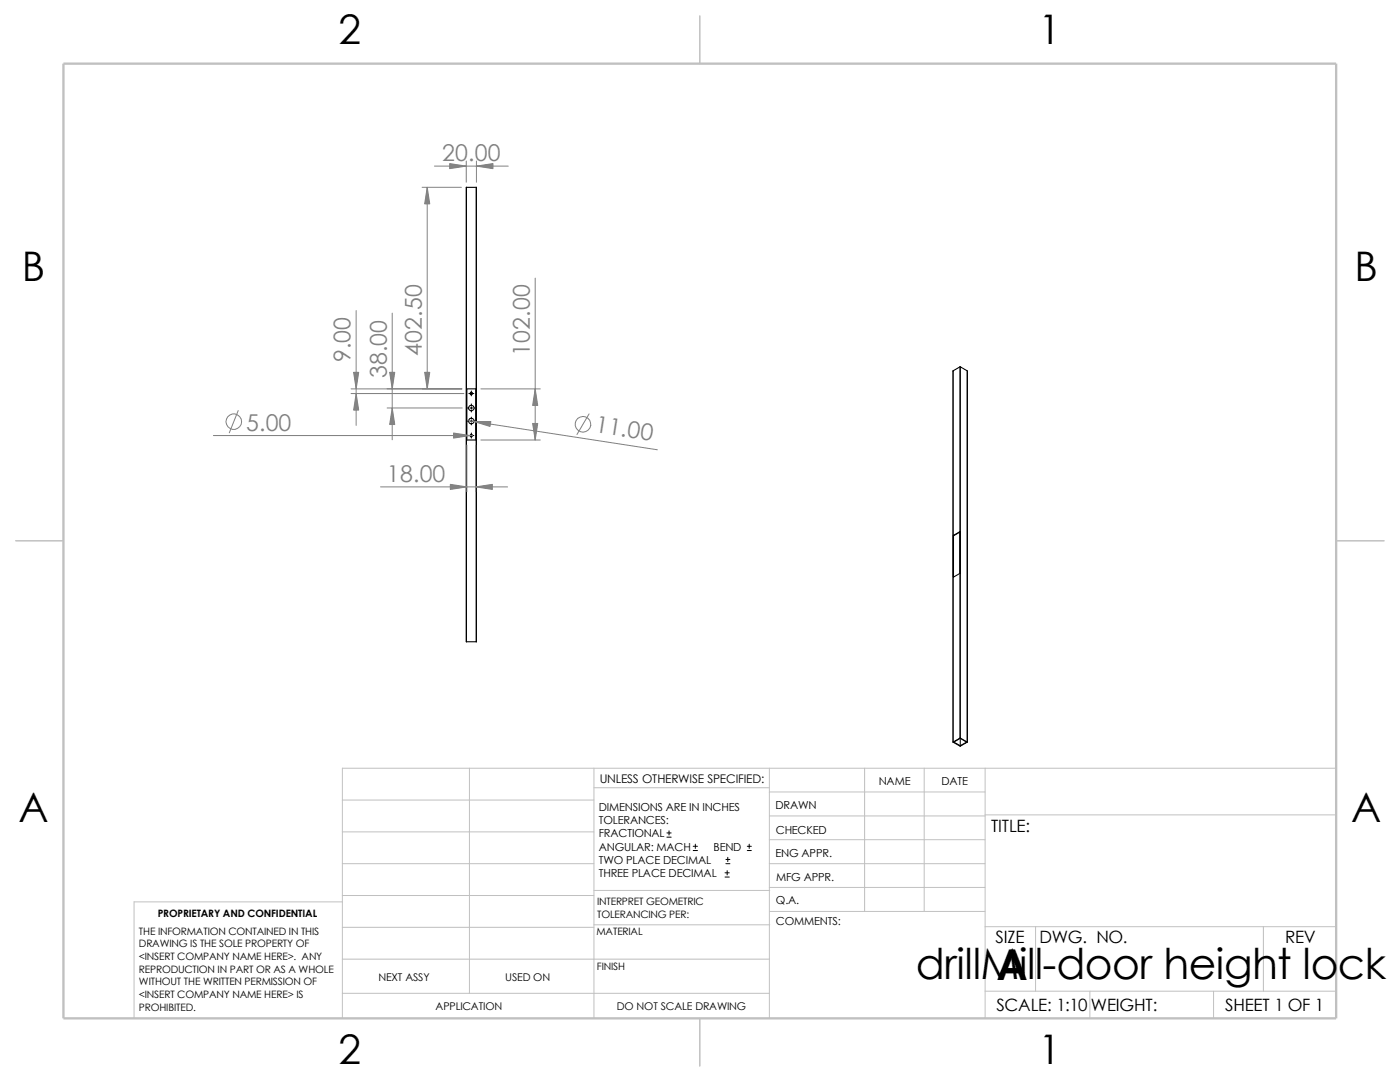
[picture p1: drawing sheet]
<svg xmlns="http://www.w3.org/2000/svg" width="279mm" height="216mm" viewBox="0 0 279 216" stroke-linecap="round" stroke-linejoin="round" font-family="sans-serif">
<g fill="none" stroke="#c0c0c0" stroke-width=".2">
<path d="M68.3 159.6h50.2M93.7 153.3v44.9M118.5 157.2h35M118.5 153.3v49.9M153.5 158h43.1M153.5 153.3v49.9M172.6 153.3v28.6M184.4 153.3v28.6M196.6 153.3v49.9M266.7 153.3h-198.4v49.9M68.3 180h-41.5v23.2M68.3 172.3h50.2"/>
<path d="M68.3 178.7h50.2M68.3 166h50.2M118.5 177.7h35.1M153.5 177.1h43.1M153.5 172.3h43.1M153.5 162.8h43.1M153.5 167.6h43.1M196.6 162.6h70.1M68.3 191.4h85.2M68.3 185h50.2M68.3 198.2h85.2M118.5 184.5h35.1"/>
<path d="M153.6 181.9h43M196.6 184.9h70.1M196.6 197.8h70.1M206.7 184.9v12.9M217.5 197.8v5.4M242.2 197.8v5.4M252.1 184.9v12.9"/>
</g>
<path d="M139.7 3.2v9.5M3.1 107.9h9.6M266.7 107.9h9.5M139.7 203.2v9.5" fill="none" stroke="#c0c0c0" stroke-width=".21"/>
<path d="M12.7 12.7h254v190.5h-254z" fill="none" stroke="#c0c0c0" stroke-width=".47"/>
<g fill="none" stroke="#000" stroke-width=".21">
<path d="M93.1 37.4v90.7M93.1 37.4h1.9M95 37.4v90.7M93.2 77.6h1.8v10.2h-1.8zM190.2 74h.1M190.2 74v74.1M191.6 73.2v74.1M191.6 73.2l-1.4 .8M191.6 73.2h.1M191.6 73.2v75.6M191.6 73.2l1.4 .8M193 74h.1"/>
<path d="M193 74v74.1M190.3 106.8l1.3-.7v8.3l-1.3 .7zM191.6 106.2l-1.3 .6M93.1 128.1h1.9M190.2 148.1l1.4 .8 1.4-.8M190.2 148.1h.1M190.3 148.1l1.3-.8 1.3 .8-1.3 .7zM191.6 147.3l-1.4 .8M191.6 147.3l1.4 .8M193 148.1h.1"/>
<circle cx="94" cy="78.5" r=".26"/>
<circle cx="94.1" cy="86.9" r=".24"/>
<circle cx="94.1" cy="84" r=".55"/>
<circle cx="94.1" cy="81.4" r=".54"/>
</g>
<g fill="none" stroke="#000" stroke-width=".2">
<path d="M93.6 78.5h1M94.1 78v1M93.3 81.4h.3M93.3 84h.3M93.6 86.9h1M93.8 81.4h.5M93.8 84h.5M94.1 80.6v.3M94.1 81.2v.5M94.1 81.9v.3M94.1 83.2v.3M94.1 83.8v.4"/>
<path d="M94.1 84.5v.3M94.1 86.4v1M94.6 81.4h.3M94.6 84h.3M133.1 167h.8M133.1 166.2h.8M133.5 165.8v.8M138.3 169.7h.9M138.3 168.9h.9M138.8 168.4v.9M144.7 175h.8M144.7 174.2h.8"/>
<path d="M144.9 172.3h.8M144.9 171.5h.8M145.1 173.7v.9M145.2 171.1v.8M149.1 169.7h.8M149.1 168.9h.8M149.5 168.4v.9"/>
</g>
<g fill="none" stroke="#808080" stroke-width=".2">
<path d="M84.2 37.4h7.9M85.3 37.4v40.2M86.7 33.1h14.7M93 32.1v4.3M95.1 32.1v4.3M106.8 55.5v32.3M70.1 77.6h22.1M70.1 78.5h22.5M71.1 62v22.9M78.3 62.5v25.3M96 77.6h11.8M42.6 86.9h51.7"/>
<path d="M47.5 81.9l-1.7 4.5M75.9 97.2h25.4M77.3 81.4h14.9M93.2 88.8v9.3M93.5 83.9l37.7 5.8M95 88.8v9.3M96 87.8h11.8M117.6 82.6l-2.5 4.1"/>
<circle cx="46.7" cy="84.1" r="1.55"/>
<circle cx="116.4" cy="84.7" r="1.55"/>
</g>
<g fill="#808080" stroke="#808080" stroke-width=".2">
<path d="M70.6 74.3h1l-.5 3.3z"/>
<path d="M71.1 78.5l.5 3.3h-1z"/>
<path d="M77.8 74.3h1l-.5 3.3z"/>
<path d="M78.3 81.4l.5 3.3h-1z"/>
<path d="M84.8 74.3h1l-.5 3.3z"/>
<path d="M85.3 37.4l.5 3.3h-1z"/>
<path d="M106.8 77.6l.5 3.3h-1z"/>
<path d="M89.9 96.6l3.3 .6-3.3 .5z"/>
<path d="M90.5 86.4l3.3 .5-3.3 .5z"/>
<path d="M106.3 84.5h1l-.5 3.3z"/>
<path d="M95 97.2l3.3-.6v1.1z"/>
<path d="M94.6 84.1h3.4l-.2 1z"/>
<path d="M95.1 33.1l3.3-.5v1.1z"/>
<path d="M89.7 32.6l3.3 .5-3.3 .6z"/>
</g>
<g font-size="8.5">
<text x="182.8" y="195.3">drillMill-door height lock</text>
<text x="198.8" y="195.5">A</text>
</g>
<g font-size="8.1">
<text x="67.6" y="8.8">2</text>
<text x="207.3" y="8.8">1</text>
<text x="4.4" y="56.1">B</text>
<text x="270.3" y="56.1">B</text>
<text x="3.7" y="164.1">A</text>
<text x="269.6" y="164.1">A</text>
<text x="67.6" y="212.3">2</text>
<text x="207.3" y="212.3">1</text>
</g>
<g font-size="4.6" fill="#808080">
<text x="88.2" y="32.2">20.00</text>
<text x="84.2" y="71" transform="rotate(-90 84.2 71)">402.50</text>
<text x="105.7" y="71" transform="rotate(-90 105.7 71)">102.00</text>
<text x="70" y="72.3" transform="rotate(-90 70 72.3)">9.00</text>
<text x="77.2" y="75.4" transform="rotate(-90 77.2 75.4)">38.00</text>
<text x="49.2" y="85.9">5.00</text>
<text x="118.7" y="86.2" transform="rotate(9 118.7 86.2)">11.00</text>
<text x="77.2" y="96.2">18.00</text>
</g>
<g font-size="3.4">
<text x="197.8" y="166">TITLE:</text>
<text x="198.7" y="188.1">SIZE</text>
<text x="207.5" y="188.1">DWG. NO.</text>
<text x="256.5" y="188.2">REV</text>
<text x="198.8" y="201.7">SCALE: 1:10</text>
<text x="217.7" y="201.8">WEIGHT:</text>
<text x="244.5" y="201.7">SHEET 1 OF 1</text>
</g>
<text font-size="2.4" x="119.7" y="156.2">UNLESS OTHERWISE SPECIFIED:</text>
<g font-size="2.2">
<text x="119.5" y="161.8">DIMENSIONS ARE IN INCHES</text>
<text x="154.8" y="161.5">DRAWN</text>
<text x="175.4" y="156.7">NAME</text>
<text x="187.9" y="156.7">DATE</text>
<text x="119.5" y="164.4">TOLERANCES:</text>
<text x="119.5" y="167.1">FRACTIONAL</text>
<text x="154.8" y="166.3">CHECKED</text>
<text x="119.5" y="172.4">TWO PLACE DECIMAL</text>
<text x="119.5" y="169.8">ANGULAR: MACH</text>
<text x="142.4" y="169.8">BEND</text>
<text x="154.8" y="171">ENG APPR.</text>
<text x="119.5" y="175">THREE PLACE DECIMAL</text>
<text x="154.9" y="175.7">MFG APPR.</text>
<text x="154.9" y="184.7">COMMENTS:</text>
<text x="154.9" y="180.5">Q.A.</text>
</g>
<g font-size="2.1">
<text x="75.5" y="195.7">NEXT ASSY</text>
<text x="100.8" y="195.7">USED ON</text>
<text x="86.9" y="201.5">APPLICATION</text>
<text x="123.1" y="201.6">DO NOT SCALE DRAWING</text>
</g>
<g font-size="2">
<text x="31.5" y="183">PROPRIETARY AND CONFIDENTIAL</text>
<text x="119.2" y="180.6">INTERPRET GEOMETRIC</text>
<text x="119.2" y="183.1">TOLERANCING PER:</text>
<text x="27.7" y="186.5">THE INFORMATION CONTAINED IN THIS</text>
<text x="27.7" y="189.1">DRAWING IS THE SOLE PROPERTY OF</text>
<text x="27.7" y="191.6">&lt;INSERT COMPANY NAME HERE&gt;. ANY</text>
<text x="119" y="186.6">MATERIAL</text>
<text x="27.7" y="194.1">REPRODUCTION IN PART OR AS A WHOLE</text>
<text x="27.7" y="196.6">WITHOUT THE WRITTEN PERMISSION OF</text>
<text x="119.1" y="193.5">FINISH</text>
<text x="27.7" y="199.1">&lt;INSERT COMPANY NAME HERE&gt; IS</text>
<text x="27.7" y="201.7">PROHIBITED.</text>
</g>
</svg>
